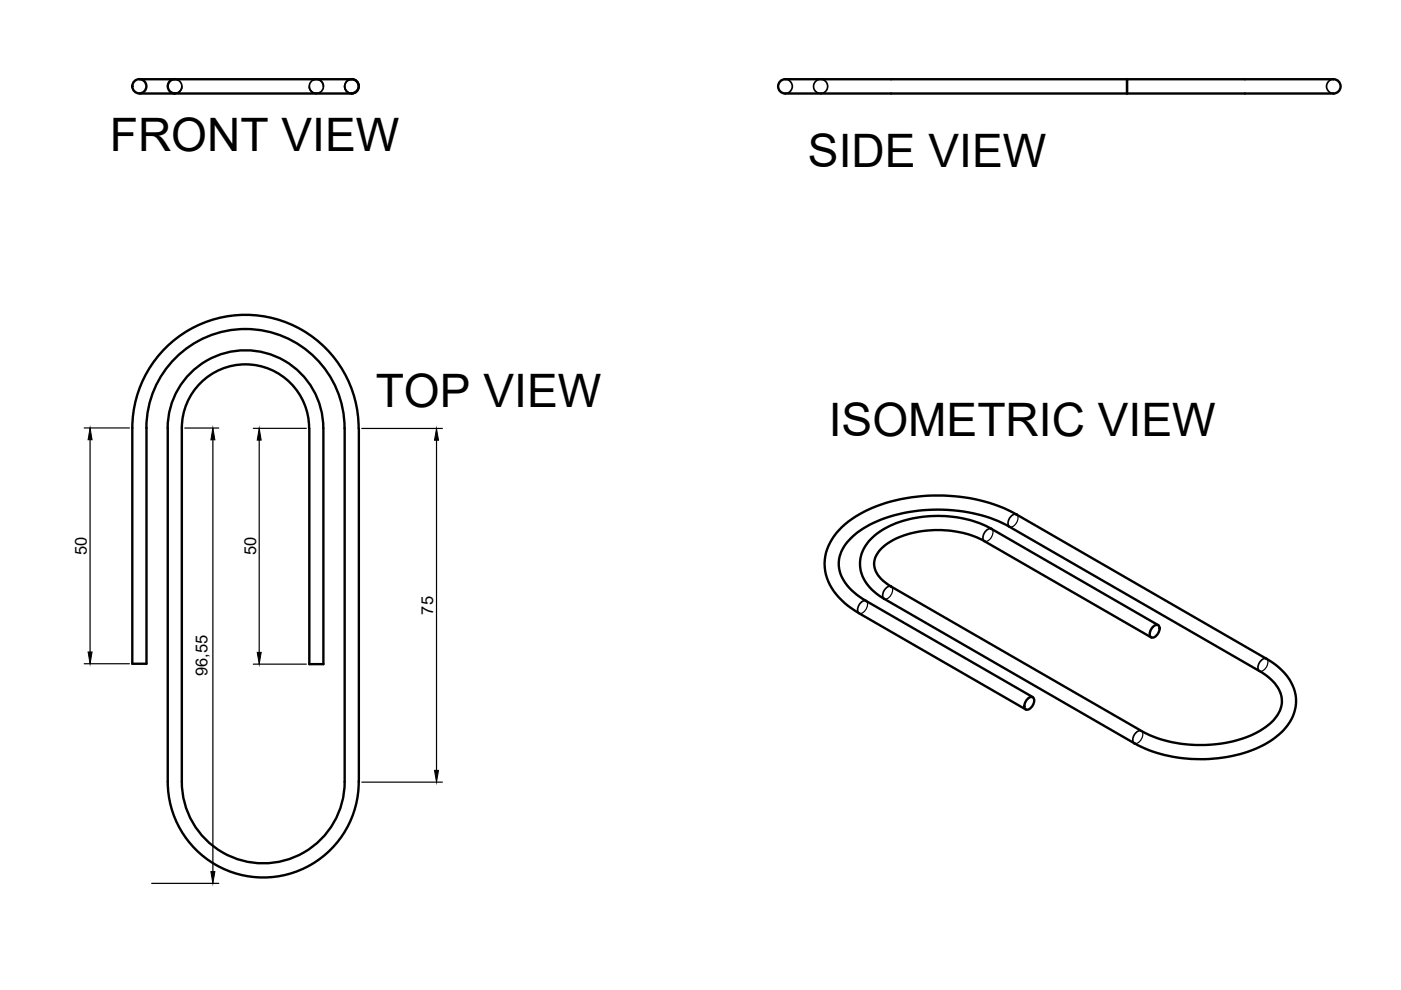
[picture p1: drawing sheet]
<svg xmlns="http://www.w3.org/2000/svg" width="297mm" height="210mm" viewBox="0 0 297 210" stroke-linecap="round" stroke-linejoin="round" font-family="sans-serif">
<!-- layer: MD_Hidden -->
<g fill="none" stroke="#000" stroke-width=".36">
<path d="M37.1 16.8a1.51 1.51 0 0 1 1.5 1.5 1.51 1.51 0 0 1-1.5 1.5M37.8 17a1.49 1.49 0 0 0-2.2 1.3M38.6 18.3a1.47 1.47 0 0 1-2.3 1.3M65.6 18.3a1.47 1.47 0 0 0 2.2 1.3M66.3 17a1.49 1.49 0 0 1 2.3 1.3M73.1 18.3a1.5 1.5 0 0 0 2.2 1.3M73.8 17a1.51 1.51 0 0 1 2.3 1.3M74.6 16.8a1.51 1.51 0 0 0-1.5 1.5 1.51 1.51 0 0 0 1.5 1.5M166.5 16.8a1.51 1.51 0 0 1 1.5 1.5 1.51 1.51 0 0 1-1.5 1.5M239 16.8v3M282.8 16.8a1.51 1.51 0 0 0-1.6 1.5 1.51 1.51 0 0 0 1.6 1.5"/>
<circle cx="67.1" cy="18.3" r="1.5"/>
<circle cx="174" cy="18.3" r="1.5"/>
</g>
<!-- layer: MD_Visible -->
<g fill="none" stroke="#000" stroke-width=".51">
<path d="M29.6 19.8h7.5M29.6 16.8h7.5M37.1 16.8a1.51 1.51 0 0 0-1.5 1.5 1.51 1.51 0 0 0 1.5 1.5M37.1 16.8h36.5a2.6 2.6 0 0 1 2.2 .6 1.62 1.62 0 0 1-.1 1.8 1.62 1.62 0 0 1-1.8 .6h-36.8M165.6 17.1a7.6 7.6 0 0 1 3.4-.3h112.3a4.3 4.3 0 0 1 2.3 .3 1.59 1.59 0 0 1 .4 2 1.59 1.59 0 0 1-1.9 .7h-114.2a4.5 4.5 0 0 1-2.3-.3 1.53 1.53 0 0 1 0-2.4zM238.9 16.8v3M28.1 90.7v50h3v-50M28.1 90.7a24 24 0 0 1 24-23.9 24 24 0 0 1 23.9 24M31 90.7a21 21 0 0 1 21.1-20.9 21 21 0 0 1 21 21M65.5 90.8a13.5 13.5 0 0 0-13.4-13.5 13.5 13.5 0 0 0-13.5 13.4v75a17.3 17.3 0 0 0 17.2 17.3 17.3 17.3 0 0 0 17.3-17.3v-74.9M65.6 90.8v50h3v-50M68.5 90.8a16.5 16.5 0 0 0-16.4-16.5 16.5 16.5 0 0 0-16.6 16.4l.1 75a20.2 20.2 0 0 0 20.2 20.3 20.2 20.2 0 0 0 20.3-20.3v-74.9"/>
<path d="M244.1 135.1l-35.4-20.4a21.8 21.8 0 0 0-20.2 .3 5.4 5.4 0 0 0-3.1 5.1 6.7 6.7 0 0 0 3.5 4.3l53.1 30.6a27.8 27.8 0 0 0 25 0 8.5 8.5 0 0 0 4.8-6 7 7 0 0 0-3.7-6l-54.1-31.3a33.4 33.4 0 0 0-22.4-2.9 21 21 0 0 0-11.9 6.1 6.8 6.8 0 0 0 .4 9.7l1.5 1.5 2 1.3 35.4 20.4M244.5 132.9a.77 .77 0 0 1 1.3 0 1.95 1.95 0 0 1-1.6 2.3 1.29 1.29 0 0 1 0-2zM245.6 132.6l-35.4-20.5a24.8 24.8 0 0 0-23.3 .4 8.3 8.3 0 0 0-4.5 8.1 9.5 9.5 0 0 0 5 6.4l53.1 30.6a30.9 30.9 0 0 0 28 0 11.3 11.3 0 0 0 6.3-8.3 9.9 9.9 0 0 0-4.9-8.8l-54.4-31.4a36.9 36.9 0 0 0-26.6-2.8 22.1 22.1 0 0 0-12.1 7.4 9.9 9.9 0 0 0 1.7 13.6l1.3 1.2 2.3 1.5 35.4 20.4M217.9 148.2a.77 .77 0 0 1 1.3 0 1.95 1.95 0 0 1-1.6 2.3 1.29 1.29 0 0 1 0-2z"/>
<circle cx="29.6" cy="18.3" r="1.5"/>
</g>
<!-- layer: MD_Hidden Narrow -->
<g fill="#000" stroke="#000" stroke-width=".21">
<circle cx="210.2" cy="112.1" r=".11"/>
<circle cx="215.5" cy="109.1" r=".11"/>
<circle cx="183.6" cy="127.4" r=".11"/>
<circle cx="188.9" cy="124.4" r=".11"/>
<circle cx="268.5" cy="139.7" r=".11"/>
<circle cx="240.5" cy="157.6" r=".11"/>
</g>
<!-- layer: MD_Visible Narrow -->
<path d="M208.7 114.7h.1M210.2 112.1a1.71 1.71 0 0 0-1.5 2.6M214 111.7h.1M215.5 109.1a1.71 1.71 0 0 0-1.5 2.6M182.1 130h.1M183.6 127.4a1.73 1.73 0 0 0-1.5 2.6M187.4 126.9h.1M188.9 124.4a1.73 1.73 0 0 0-1.5 2.5M268.5 139.7a1.73 1.73 0 0 0-1.5 2.5M242 155h.1M242 155a1.71 1.71 0 0 0-1.5 2.6M267 142.2h.1" fill="none" stroke="#000" stroke-width=".36"/>
<!-- layer: MD_Hidden Narrow -->
<path d="M210.2 112.1a1.8 1.8 0 0 1-.9 2.7l-.6-.1M215.5 109.1a1.76 1.76 0 0 1-1.3 2.6h-.2M183.6 127.4a1.8 1.8 0 0 1-.9 2.6h-.6M188.9 124.4a1.78 1.78 0 0 1-.9 2.6h-.6M268.5 139.7a1.72 1.72 0 0 1-1.5 2.6M242 155a1.8 1.8 0 0 1-1.3 2.6h-.2" fill="none" stroke="#000" stroke-width=".25"/>
<!-- layer: MD_Hidden -->
<g fill="#000" stroke="#000" stroke-width=".21">
<circle cx="210.2" cy="112.1" r=".17"/>
<circle cx="215.5" cy="109.1" r=".17"/>
<circle cx="183.6" cy="127.4" r=".17"/>
<circle cx="188.9" cy="124.4" r=".17"/>
<circle cx="268.5" cy="139.7" r=".17"/>
<circle cx="240.5" cy="157.6" r=".17"/>
</g>
<!-- layer: 0 -->
<path d="M17.9 90.7h9.5M19.1 93.2v45M39.2 90.8h7.2M45.1 93.3v91.5M53.7 90.8h11.2M55 93.3v45M76.7 90.8h17.1M92.5 93.3v70M17.9 140.7h9.5M53.7 140.8h11.2M76.7 165.8h17.1M32.2 187.3h14.2" fill="none" stroke="#000" stroke-width=".25"/>
<path d="M19.1 90.7l.4 2.5h-.8zM45.1 90.8l.5 2.5h-.9zM55 90.8l.4 2.5h-.9zM92.5 90.8l.5 2.5h-.9zM18.7 138.2h.8l-.4 2.5zM54.5 138.3h.9l-.4 2.5zM92.1 163.3h.9l-.5 2.5zM44.7 184.8h.9l-.5 2.5z" fill="#000" stroke="#000" stroke-width=".21"/>
<g font-size="9.8">
<text x="23.3" y="31.9">FRONT VIEW</text>
<text x="171.3" y="35.4">SIDE VIEW</text>
<text x="79.7" y="86.3">TOP VIEW</text>
<text x="175.7" y="92.4">ISOMETRIC VIEW</text>
</g>
<g font-size="3.5">
<text x="18.4" y="117.7" transform="rotate(-90 18.4 117.7)">50</text>
<text x="54.3" y="117.7" transform="rotate(-90 54.3 117.7)">50</text>
<text x="91.9" y="130.3" transform="rotate(-90 91.9 130.3)">75</text>
<text x="44" y="143.4" transform="rotate(-90 44 143.4)">96,55</text>
</g>
</svg>
